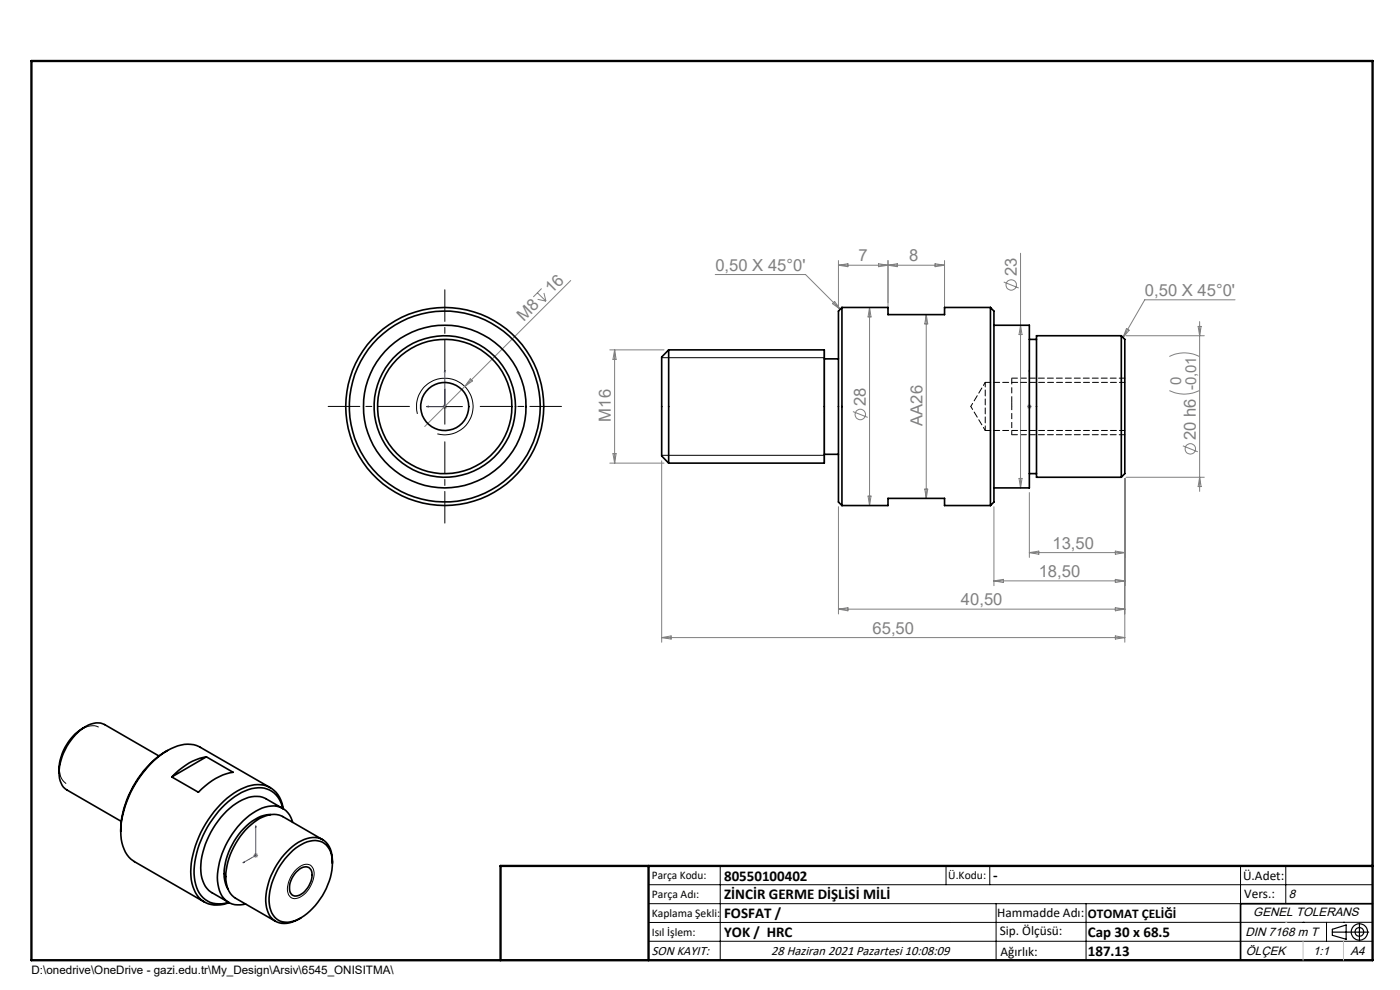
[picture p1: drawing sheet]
<svg xmlns="http://www.w3.org/2000/svg" width="297mm" height="210mm" viewBox="0 0 297 210" stroke-linecap="round" stroke-linejoin="round" font-family="sans-serif">
<g fill="none" stroke="#808080" stroke-width=".21">
<path d="M121.1 59.5l-31 31M151.7 58.2h19.2l7.4 7.4M177.9 55.3v9.7M177.9 56.3l2-.4v.7zM186.4 55.9l4 .7v-.7l-4 .7zM188.4 55.3v10.4M198.4 55.9l2 .4-2 .3zM200.4 55.3v10.4M200.4 56.3h-22.5M212.9 59.8l3.2 1.3M216.5 53.7v49.8M114 62.1l1.8 1.8"/>
<path d="M114.1 63.5l1.7 .4M114.9 61.2l-1.8 1.8M115.4 62.2l.4 1.7M129.4 74.2h11.5M130.4 74.2v24M130.4 74.2l.3 2h-.7zM176.6 64.4l.5-.4 1.2 1.6zM184.5 65.2v42M184.5 65.2l.3 2h-.6zM196.5 66.7v39M196.5 66.7l.3 2h-.6zM216.5 69l.3 2h-.6z"/>
<path d="M238.9 71.2h16.6M239 69.7l.5 .4-1.3 1.5zM248.1 75.6a6.9 6.9 0 0 1 6.3 0M254.2 69.2h.6l-.3 2zM254.5 68.2v36M262 63.6h-19.1l-4.7 8M93.8 86.2h1.1M94 85.9l.7 .7M94.4 85.7v1M94.7 85.9l-.7 .7M99.8 80.4l.4 .4-1.6 1.2zM129.4 98.2h11.5"/>
<path d="M130 96.2h.7l-.3 2zM140.4 97.7v38.5M180.9 87.3l3.2 1.2M217.9 86.2h1M218 85.9l.7 .7M218.4 85.7v1M218.7 85.9l-.7 .7M248.1 82.9a7.1 7.1 0 0 0 6.3 0M250.9 94.6l3.2 1.2M177.9 107.5v22.7M184.2 105.2h.6l-.3 2zM196.2 103.7h.6l-.3 2z"/>
<path d="M210.9 107.5v16.7M216.2 101.5h.6l-.3 2zM218.4 104.5v13.7M218.4 117.2h20.2M218.4 117.2l2-.3v.7zM236.6 116.9l2 .3-2 .4zM238.6 101.5v34.7M238.9 101.2h16.6M254.5 101.2l.3 2h-.6zM140.4 135.2h98.2M140.4 135.2l2-.3v.7zM177.9 129.2h60.7"/>
<path d="M177.9 129.2l2-.3v.7zM210.9 123.2h27.7M210.9 123.2l2-.3v.7zM236.6 122.9l2 .3-2 .4zM236.6 128.9l2 .3-2 .4zM236.6 134.9l2 .3-2 .4zM53.8 181.5h1M53.9 181.1l.7 .7M54.3 181v1M54.6 181.1l-.7 .7"/>
<circle cx="214.5" cy="60.4" r="1.12"/>
<circle cx="182.5" cy="87.9" r="1.11"/>
<circle cx="252.5" cy="95.2" r="1.11"/>
</g>
<g fill="none" stroke="#000" stroke-width=".21">
<path d="M140.4 75.9h34.5M88.5 87.8a6 6 0 0 1 5.3-7.6 6 6 0 0 1 6.5 6.6 6 6 0 0 1-7.5 5.2M90.6 86.2h7.5M94.4 82.5v7.5M140.4 96.6h34.5M20.9 154.3a3.9 3.9 0 0 0-4.3 .9 10.8 10.8 0 0 0-4 8.4l.5 1.5 .9 1.1M62.5 184.7a2.94 2.94 0 0 1 3.3-1.2 2.88 2.88 0 0 1 .5 3.6 4.6 4.6 0 0 1-4.1 3.5 2.11 2.11 0 0 1-1.1-3l.5-1.5zM137.6 187.7h153.6M137.6 191.7h153.6M137.6 199.7h153.6M152.8 183.7v20M200.7 183.7v4"/>
<path d="M210 183.7v4M211.3 191.7v12M230.4 191.7v12M263.2 183.7v20M272.8 183.7v8M276.4 195.6h.1M281.4 195.6v4.1M285 195.6h.1M291.2 195.6l-153.6 .1"/>
</g>
<g fill="none" stroke="#000" stroke-width=".25">
<path d="M174.9 74.2v24M282.6 197.7h7.8M282.6 197.1l3-.9v3l-3-.8zM288.4 195.8v3.8M106.2 203.7h185"/>
<circle cx="288.4" cy="197.7" r="1.74"/>
<circle cx="288.4" cy="197.7" r=".93"/>
</g>
<path d="M214.6 85.4v-5.2" fill="none" stroke="#000" stroke-width=".21" stroke-dasharray="1.3 .6" stroke-linecap="butt"/>
<path d="M214.6 92.2v-6" fill="none" stroke="#000" stroke-width=".21" stroke-dasharray="1.3 .6" stroke-dashoffset=".5" stroke-linecap="butt"/>
<path d="M94.4 78.5v7.7h-3.9M94.4 78.5v.4h-.1zM218.4 78.5v.4v-.4M218.4 78.5v7.7M90.5 86.2l.4-.1v.2zM218.4 86.1v.2zM218.4 86.2h.1M54.3 175.2v6.3l-2.8 1.5M54.3 175.2v.3h-.1zM51.5 183l.3-.2v.1z" fill="none" stroke="#00f" stroke-width=".21"/>
<path d="M94.4 78.7v-17.2M86.9 86.2h-17.3M94.4 93.7v17.3M101.9 86.2h17.2" fill="none" stroke="#000" stroke-width=".21" stroke-dasharray="15.2 1.3 1.3 1.3" stroke-dashoffset="8.5"/>
<path d="M214.6 92.2h24M238.6 80.2h-24" fill="none" stroke="#000" stroke-width=".21" stroke-dasharray="1.3 .6" stroke-dashoffset=".1"/>
<path d="M214.6 86.2v-.8" fill="none" stroke="#000" stroke-width=".21" stroke-dasharray="1.3 .6" stroke-dashoffset=".4"/>
<path d="M291.2 191.7h-28v12" fill="none" stroke="#000" stroke-width=".35"/>
<path d="M6.7 12.9h284.5v190.8h-284.5zM137.6 183.7v20M291.2 183.7h-185v20" fill="none" stroke="#000" stroke-width=".5"/>
<path d="M276.4 199.7v4M285 199.7v4" fill="none" stroke="#c0c0c0" stroke-width=".21"/>
<path d="M272.8 195.6h.1" fill="none" stroke="#c0c0c0" stroke-width=".25"/>
<g fill="#00f">
<path d="M218.4 86.1v.2zM218.4 78.5v.4z"/>
<path d="M90.5 86.2l.4 .1v-.2zM94.4 78.5l-.1 .4h.1z"/>
<path d="M51.5 183l.3-.1v-.1zM54.3 175.2l-.1 .3h.1z"/>
</g>
<g fill="none" stroke="#000" stroke-width=".35">
<path d="M141.9 74.2l-1.5 1.5v21l1.5 1.5M141.9 74.2v24M141.9 74.2h33v24h-33M174.9 76.1h3M178.6 65.2v42M178.6 65.2h9.8v1.5h12v-1.5h9.7M178.6 65.2l-.7 .8v40.5l.7 .7M210.1 65.2v42M210.1 65.2l.8 .8v40.5l-.8 .7M210.9 69h7.5v34.5h-7.5M218.4 72h1.5M237.9 71.2l.7 .8v28.5l-.7 .7"/>
<path d="M237.9 71.2v30M237.9 71.2h-18v30h18M174.9 96.4h3M178.6 107.2h9.8v-1.5h12v1.5h9.7M218.4 100.5h1.5M18.2 154.1a10.9 10.9 0 0 0-5.7 9.8M35.5 159.2a21 21 0 0 0-9.9 17.1M12.5 163.9a4.2 4.2 0 0 0 1.7 3.7l11.5 6.6M25.6 176.3a7.3 7.3 0 0 0 2.9 6.5l14.9 8.5M33.7 160.4l-11.5-6.7a4.2 4.2 0 0 0-4.6 .8 12.5 12.5 0 0 0-5.1 9.4M43.8 160.5a12.8 12.8 0 0 0-7.4 4.3M43.8 160.5l5.7 3.3a12.9 12.9 0 0 0-7.4 4.3l-5.7-3.3"/>
<path d="M43.8 160.5l-7.4 4.3M47 171.4a12.6 12.6 0 0 1 7.8-4.3 5.1 5.1 0 0 1 5.2 4.4l-3.5-2a5.7 5.7 0 0 0-5.8 .5 17.7 17.7 0 0 0-8.1 14.9 5.4 5.4 0 0 0 2.4 4.5l3.5 2a5.2 5.2 0 0 1-7.2-4.5 18.7 18.7 0 0 1 3.9-13.2zM57.4 167.1l-14.9-8.6a6.4 6.4 0 0 0-6.2 .3 20.9 20.9 0 0 0-9.3 11.1l-1.1 3.8-.3 2.6M57.4 172.8a9.3 9.3 0 0 0-6.8 4.2 13.7 13.7 0 0 0-2.9 9.7l.6 1.9M60.1 171.5a5.5 5.5 0 0 0-8.2-4.4 19.6 19.6 0 0 0-9.7 10.4 15.4 15.4 0 0 0-1.3 10.6 5.3 5.3 0 0 0 7.3 3.5l.4-.1M62.1 174.4a4.5 4.5 0 0 0-6.5-3 17.1 17.1 0 0 0-9 11.4 8.9 8.9 0 0 0 .8 7.7 4.3 4.3 0 0 0 4.7 1.3M68.4 178.1l-8.4-4.9a5.3 5.3 0 0 0-5.5 .8 15.6 15.6 0 0 0-6.6 12.6 4.8 4.8 0 0 0 2.1 3.9l8.5 4.9M62.1 180.4a6.3 6.3 0 0 1 5.8-1.9 4.4 4.4 0 0 1 2.6 4.6 14.4 14.4 0 0 1-7.8 12.2 3.8 3.8 0 0 1-5.6-3.4 14.8 14.8 0 0 1 5-11.5zM62.8 185a2.1 2.1 0 0 1 3-.8 3.6 3.6 0 0 1-.5 4.1 3 3 0 0 1-3.1 1.7 2.22 2.22 0 0 1-.6-2.8l.3-.9zM70.5 183.1a5 5 0 0 0-2.6-5.2 6.7 6.7 0 0 0-6.4 2.2 15 15 0 0 0-5.1 11.8 3.9 3.9 0 0 0 5.1 3.8l2.3-1"/>
<circle cx="94.3" cy="86.2" r="17.2"/>
<circle cx="94.4" cy="86.2" r="5.1"/>
<circle cx="94.4" cy="86.2" r="14.2"/>
<circle cx="94.4" cy="86.2" r="15"/>
<circle cx="94.4" cy="86.2" r="21"/>
<circle cx="94.4" cy="86.2" r="20.2"/>
</g>
<path d="M209 81.1v10.2" fill="none" stroke="#000" stroke-width=".21" stroke-dasharray="1.3 .6" stroke-dashoffset=".3"/>
<path d="M205.9 86.2l3.1 5.1M209 81.1l-3.1 5.1" fill="none" stroke="#000" stroke-width=".21" stroke-dasharray="1.3 .6" stroke-dashoffset=".5"/>
<path d="M209 91.3h29.6M238.6 81.1h-29.6" fill="none" stroke="#000" stroke-width=".21" stroke-dasharray="1.3 .6" stroke-dashoffset=".1"/>
<g font-size="3.5" fill="#808080">
<text x="151.8" y="57.4">0,50 X 45°0'</text>
<text x="182.1" y="55.5">7</text>
<text x="192.9" y="55.5">8</text>
<text x="215.7" y="58.6" transform="rotate(-90 215.7 58.6)">23</text>
<text x="117.1" y="62.4" transform="rotate(-45 117.1 62.4)">16</text>
<text x="242.9" y="62.8">0,50 X 45°0'</text>
<text x="111.1" y="68.4" transform="rotate(-45 111.1 68.4)">M8</text>
<text x="129.6" y="89.4" transform="rotate(-90 129.6 89.4)">M16</text>
<text x="183.7" y="86.1" transform="rotate(-90 183.7 86.1)">28</text>
<text x="195.7" y="90.3" transform="rotate(-90 195.7 90.3)">AA26</text>
<text x="253.7" y="93.4" transform="rotate(-90 253.7 93.4)">20 h6 -0,01</text>
<text x="223.3" y="116.4">13,50</text>
<text x="220.4" y="122.4">18,50</text>
<text x="203.9" y="128.4">40,50</text>
<text x="185.1" y="134.4">65,50</text>
</g>
<text font-size="3.2" fill="#808080" x="250.5" y="81.8" transform="rotate(-90 250.5 81.8)">0</text>
<g font-size="3.2">
<text x="153.6" y="186.8">80550100402</text>
<text x="153.6" y="190.8">ZİNCİR GERME DİŞLİSİ MİLİ</text>
<text x="210.7" y="186.6">-</text>
<text x="153.6" y="194.8">FOSFAT /</text>
<text x="153.6" y="198.8">YOK / HRC</text>
<text x="230.8" y="198.7">Cap 30 x 68.5</text>
<text x="230.8" y="202.8">187.13</text>
</g>
<g font-size="2.8">
<text x="263.7" y="186.7">Ü.Adet:</text>
<text x="263.9" y="190.5">Vers.:</text>
<text x="211.5" y="194.5">Hammadde Adı:</text>
<text x="230.8" y="194.7">OTOMAT ÇELİĞİ</text>
<text x="138.3" y="202.6">SON KAYIT:</text>
<text x="163.6" y="202.6">28 Haziran 2021 Pazartesi 10:08:09</text>
<text x="212.1" y="198.4">Sip. Ölçüsü:</text>
<text x="212.2" y="202.7">Ağırlık:</text>
</g>
<g font-size="2.6">
<text x="273.4" y="190.4">8</text>
<text x="265.9" y="194.4">GENEL TOLERANS</text>
<text x="264.2" y="198.5">DIN 7168 m T</text>
<text x="264.3" y="202.6">ÖLÇEK</text>
<text x="278.5" y="202.6">1:1</text>
<text x="286.5" y="202.6">A4</text>
</g>
<g font-size="2.5">
<text x="138.3" y="186.4">Parça Kodu:</text>
<text x="138.3" y="190.5">Parça Adı:</text>
<text x="201.2" y="186.5">Ü.Kodu:</text>
<text x="138.3" y="194.5">Kaplama Şekli:</text>
<text x="138.3" y="198.6">Isıl İşlem:</text>
<text x="6.7" y="206.7">D:\onedrive\OneDrive - gazi.edu.tr\My_Design\Arsiv\6545_ONISITMA\</text>
</g>
</svg>
